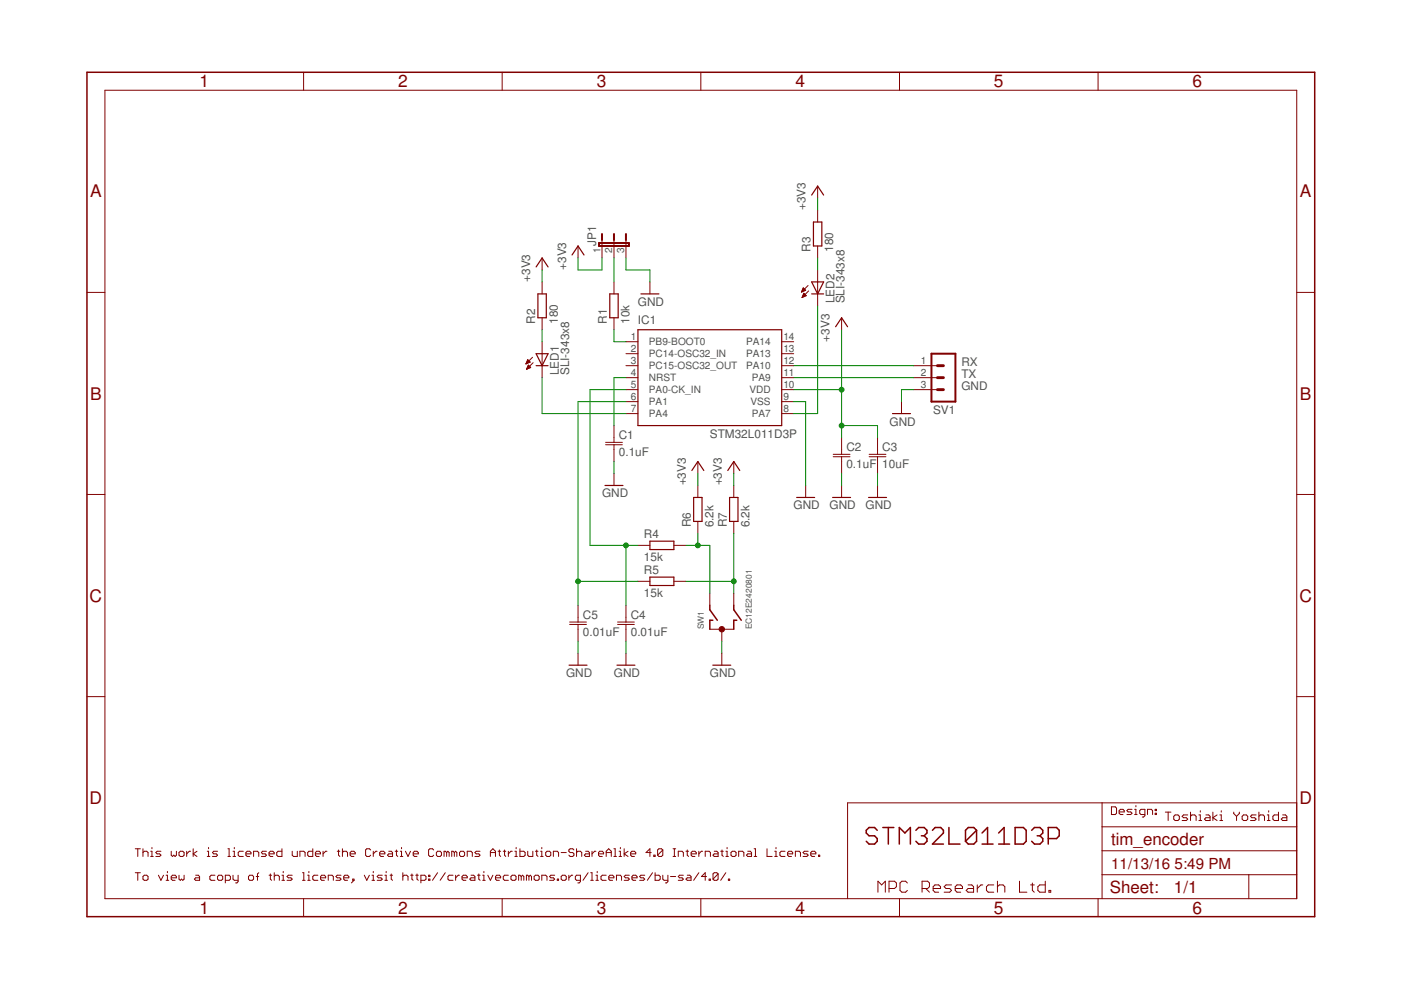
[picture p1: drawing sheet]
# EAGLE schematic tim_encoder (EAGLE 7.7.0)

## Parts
C1  0.1uF  C-JIS050-024X044  [C050-024X044]
C2  0.1uF  C-JIS0603  [C0603]
C3  10uF  C-JIS0603  [C0603]
C4  0.01uF  C-JIS050-024X044  [C050-024X044]
C5  0.01uF  C-JIS050-024X044  [C050-024X044]
IC1  STM32L011D3P  [TSSOP14]
JP1  JP2E  [JP2]
LED1  SLI-343x8  LED3MM  [LED3MM]
LED2  SLI-343x8  LED3MM  [LED3MM]
R1  10k  R-EU_0207/2V  [0207/2V]
R2  180  R-EU_0207/2V  [0207/2V]
R3  180  R-EU_0207/2V  [0207/2V]
R4  15k  R-EU_0207/2V  [0207/2V]
R5  15k  R-EU_0207/2V  [0207/2V]
R6  6.2k  R-EU_0207/2V  [0207/2V]
R7  6.2k  R-EU_0207/2V  [0207/2V]
SV1  MA03-1  [MA03-1]
SW1  EC12E2420801  EC12E_SW  [ALPS_EC12E_SW]

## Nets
+3V3: C2.1 C3.1 JP1.1 R2.2 R3.2 R6.2 R7.2
GND: C1.2 C2.2 C3.2 C4.2 C5.2 JP1.3 SV1.3 SW1.C
N$1: SV1.2
N$2: R1.1
N$3: SV1.1
N$4: C1.1
N$5: IC1.7(PA4) LED1.K(C)
N$6: JP1.2 R1.2
N$7: LED2.A R3.1
N$8: IC1.8(PA7) LED2.K(C)
N$9: LED1.A R2.1
N$10: R4.2 R6.1 SW1.A
N$11: C4.1 IC1.5(PA0-CK_IN) R4.1
N$12: R5.2 R7.1 SW1.B
N$13: C5.1 IC1.6(PA1) R5.1
Unconnected: IC1.1(PB9-BOOT0) IC1.2(PC14-OSC32_IN) IC1.3(PC15-OSC32_OUT) IC1.4(NRST) IC1.11(PA9) IC1.12(PA10) IC1.13(PA13) IC1.14(PA14) SW1.D SW1.E SW1.GND1(G) SW1.GND2(G)

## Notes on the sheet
- RX
- TX
- GND
- Design:
- Toshiaki Yoshida
- STM32L011D3P
- This work is licensed under the Creative Commons Attribution-ShareAlike 4.0 International License.
- To view a copy of this license, visit http://creativecommons.org/licenses/by-sa/4.0/.
- MPC Research Ltd.

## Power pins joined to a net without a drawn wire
VDD: IC1.10(VDD)
VSS: IC1.9(VSS)
